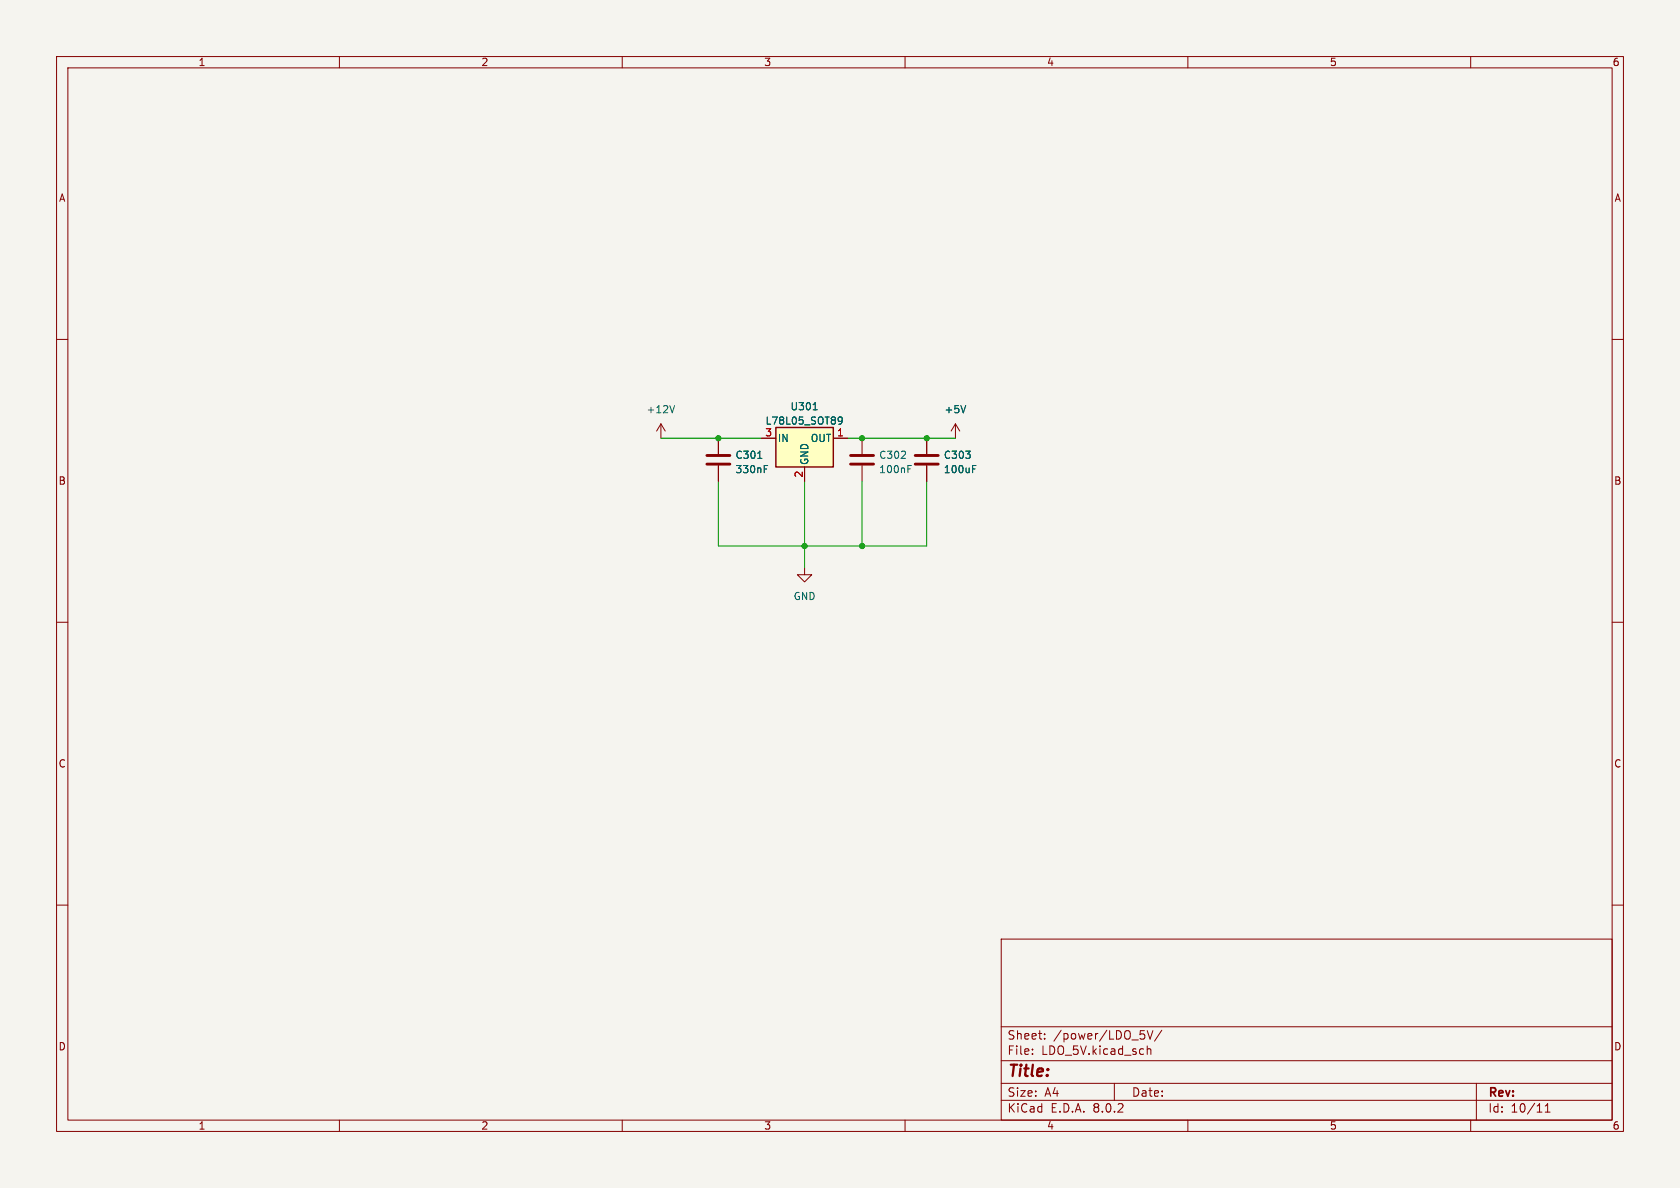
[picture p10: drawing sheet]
<svg xmlns="http://www.w3.org/2000/svg" width="297mm" height="210mm" viewBox="0 0 297 210" stroke-linecap="round" stroke-linejoin="round" font-family="sans-serif">
<path d="M0 0h297v210h-297z" fill="#f5f4ef" stroke="#f5f4ef" stroke-width=".18"/>
<g fill="none" stroke="#840000" stroke-width=".18">
<path d="M10 10h277v190h-277zM12 12h273v186h-273zM60 10v2M110 10v2M160 10v2M210 10v2M260 10v2M10 60h2M285 60h2M152.4 77.5v2.8M163.8 77.5v2.8M168.9 74.9l-.8 1.3"/>
<path d="M168.9 74.9v2.6M168.9 74.9l.8 1.3M152.4 82.3v2.8M163.8 82.3v2.8M10 110h2M142.2 100.3v1.3h1.3l-1.3 1.3-1.2-1.3h1.2M285 110h2M10 160h2M285 160h2M177 166h108v32h-108zM60 198v2M110 198v2"/>
<path d="M160 198v2M177 194.5h108M177 191.5h108M177 187.5h108M177 181.5h108M182.5 186.3v.1M182.5 185.5v.1M184.7 183.6v.1M184.7 182.8v.1M197 191.5v3M202.8 182.2l.5 1.5 .5-1.5M202.8 184.9v1.5"/>
<path d="M202.8 185.5l.2-.1 .4 .1 .1 .9M205.4 182.1l-1.3 2M210 198v2M260 198v2M261 191.5v6.5M273.2 196.6h.8M273.2 195.5l.4-.4v1.5"/>
</g>
<path d="M170.7 71.7l-.4 1.3M160.5 82.9h.4M160.5 82.3h.6M171.9 82.9h.5M171.9 82.3h.6" fill="none" stroke="#006464" stroke-width=".18"/>
<path d="M150.4 82h4M150.4 80.5h4M161.8 82h4.1M161.8 80.5h4.1" fill="none" stroke="#840000" stroke-width=".51"/>
<path d="M137.2 75.6h10.1v7h-10.1z" fill="#ffffc2"/>
<path d="M137.2 75.6h10.1v7h-10.1z" fill="none" stroke="#840000" stroke-width=".25"/>
<path d="M116.8 74.9l-.7 1.3M116.8 74.9v2.6M116.8 74.9l.8 1.3M127 77.5v2.8M134.6 77.5h2.6M147.3 77.5h2.6M163.8 77.5v2.8M127 82.3v2.8M142.2 82.6v2.5M163.8 82.3v2.8" fill="none" stroke="#840000" stroke-width=".18"/>
<path d="M119.3 71.7l-.5 1.3M143.8 72.4h.7M148.2 73.8l.2-.1 .4 .1a.84 .84 0 0 1-.3 1.2h-.2M148.9 74.3l-.2 .2-.5-.1M170.7 71.7l-.4 1.3M134 81h.7M135.1 82.9h.4M135.1 82.3h.6M171.9 82.9h.5M171.9 82.3h.6" fill="none" stroke="#006464" stroke-width=".18"/>
<path d="M125 82h4M125 80.5h4" fill="none" stroke="#840000" stroke-width=".51"/>
<path d="M116.8 77.5h17.8M149.9 77.5h19M127 85.1v11.4h36.8v-11.4M142.2 85.1v15.2M152.4 85.1v11.4" fill="none" stroke="#009600" stroke-width=".18"/>
<g fill="#009600" stroke="#009600" stroke-width=".18">
<circle cx="152.4" cy="96.5" r=".46"/>
<circle cx="142.2" cy="96.5" r=".46"/>
<circle cx="163.8" cy="77.5" r=".46"/>
<circle cx="152.4" cy="77.5" r=".46"/>
<circle cx="127" cy="77.5" r=".46"/>
</g>
<text font-size="2.8" fill="#840000" x="178" y="190.9">Title:</text>
<g font-size="2.1" fill="#840000">
<text x="178" y="184">Sheet:</text>
<text x="186.2" y="184">/power/LDO_5V/</text>
<text x="178" y="186.7">File:</text>
<text x="184.1" y="186.7">LDO_5V.kicad_sch</text>
<text x="178" y="196.9">KiCad</text>
<text x="178" y="194.1">Size:</text>
<text x="184.7" y="194.1">A4</text>
<text x="185.7" y="196.9">E.D.A.</text>
<text x="193.3" y="196.9">8.0.2</text>
<text x="200" y="194.1">Date:</text>
<text x="263" y="194.3">Rev:</text>
<text x="263" y="196.9">Id:</text>
<text x="267.1" y="196.9">10/11</text>
</g>
<g font-size="1.8" fill="#840000">
<text x="35" y="11.9">1</text>
<text x="85" y="11.9">2</text>
<text x="135" y="11.9">3</text>
<text x="185" y="11.9">4</text>
<text x="235" y="11.9">5</text>
<text x="285" y="11.9">6</text>
<text x="10.3" y="35.9">A</text>
<text x="285.3" y="35.9">A</text>
<text x="10.3" y="85.9">B</text>
<text x="285.3" y="85.9">B</text>
<text x="10.3" y="135.9">C</text>
<text x="285.3" y="135.9">C</text>
<text x="10.3" y="185.9">D</text>
<text x="285.3" y="185.9">D</text>
<text x="35" y="199.9">1</text>
<text x="85" y="199.9">2</text>
<text x="135" y="199.9">3</text>
<text x="185" y="199.9">4</text>
<text x="235" y="199.9">5</text>
<text x="285" y="199.9">6</text>
</g>
<g font-size="1.8" fill="#006464">
<text x="114.2" y="73.3">+12V</text>
<text x="135.2" y="75.3">L78L05_SOT89</text>
<text x="139.7" y="72.7">U301</text>
<text x="166.9" y="73.3">+5V</text>
<text x="129.9" y="81.3">C301</text>
<text x="129.9" y="83.8">330nF</text>
<text x="137.4" y="78.3">IN</text>
<text x="143.1" y="82.3" transform="rotate(-90 143.1 82.3)">GND</text>
<text x="143.2" y="78.3">OUT</text>
<text x="155.3" y="81.3">C302</text>
<text x="155.3" y="83.8">100nF</text>
<text x="166.8" y="81.3">C303</text>
<text x="166.8" y="83.8">100uF</text>
<text x="140.2" y="106.3">GND</text>
</g>
<g font-size="1.8" fill="#a90000">
<text x="135.2" y="77.2">3</text>
<text x="147.9" y="77.2">1</text>
<text x="142" y="84.5" transform="rotate(-90 142 84.5)">2</text>
</g>
</svg>
